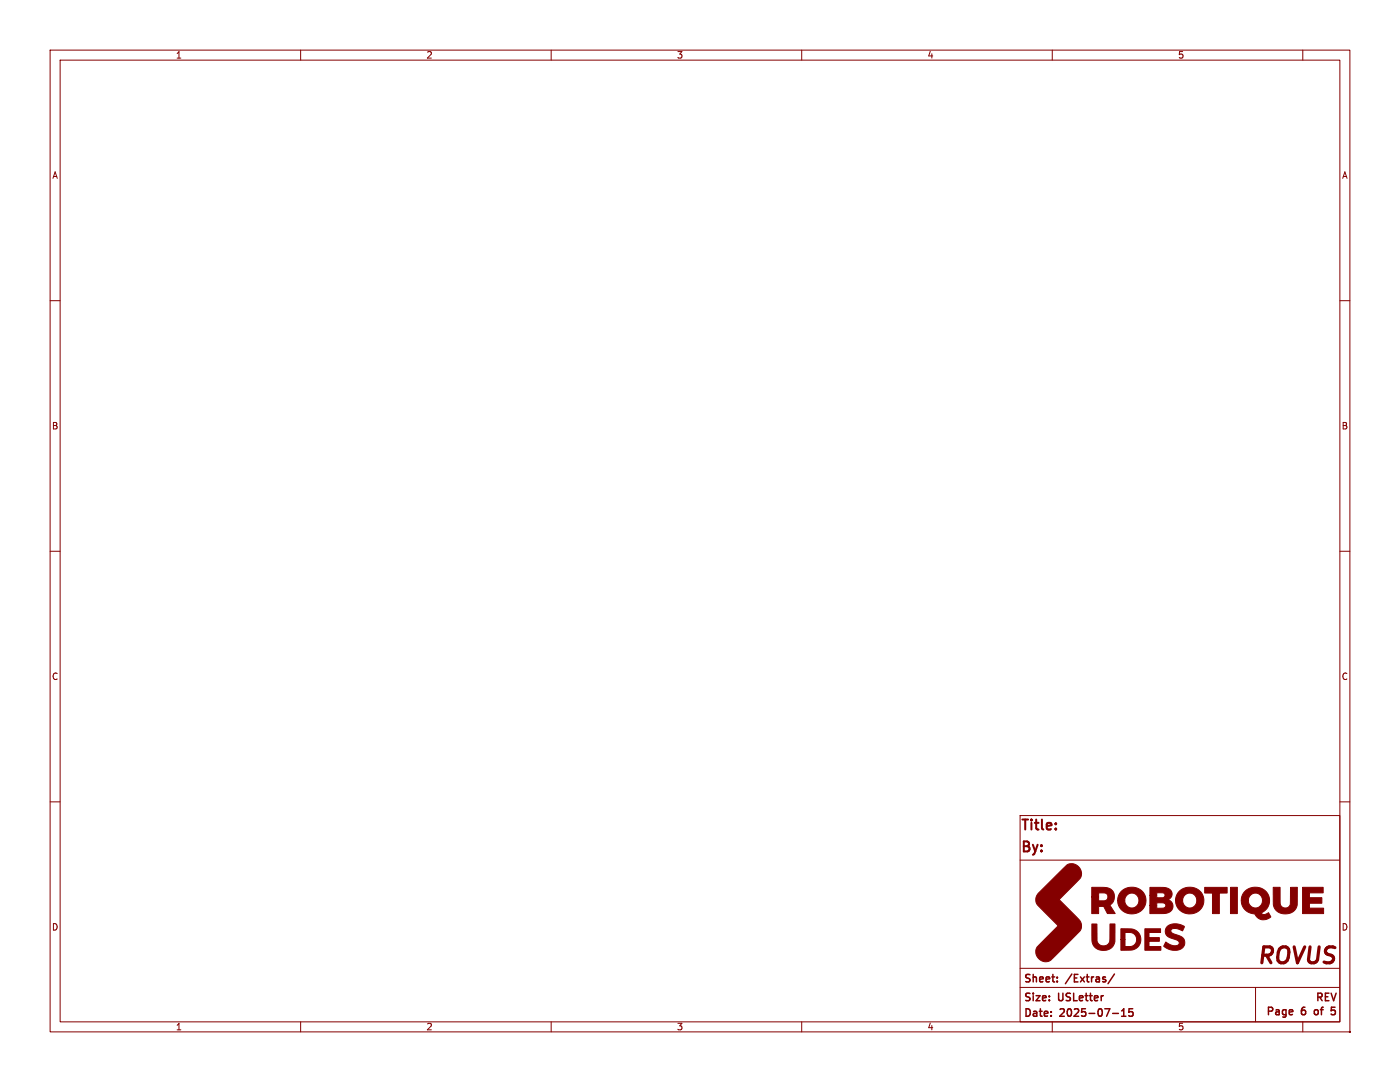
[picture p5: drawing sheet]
<svg xmlns="http://www.w3.org/2000/svg" width="279mm" height="216mm" viewBox="0 0 279 216" stroke-linecap="round" stroke-linejoin="round" font-family="sans-serif">
<g fill="none" stroke="#840000" stroke-width=".2">
<path d="M10 10h259.4v195.9h-259.4zM12 12h255.4v191.9h-255.4zM60 10v2M110 10v2M160 10v2M210 10v2M260 10v2M10 60h2M267.4 60h2M10 110h2M267.4 110h2M10 160h2"/>
<path d="M203.6 162.7h63.8v41.2h-63.8zM203.6 171.6h63.7M267.4 160h2M203.6 197h63.7M203.6 193.2h63.7M250.6 197v6.9M60 203.9v2M110 203.9v2M160 203.9v2M210 203.9v2M260 203.9v2"/>
</g>
<path d="M222.4 194.4l-1.3 1.9M222.1 202.2h1.1M223.8 202.8h.9M223.8 201.7l.5-.4v1.5M226.1 201.3h-.8v.7l.2-.1h.5l.1 .2v.5l-.3 .2-.5-.2M265.6 202.3l.6 .2M266.4 201h-.7l-.1 .7 .6-.2" fill="none" stroke="#840000" stroke-width=".3"/>
<path d="M204 163.5h1.2M204.6 163.5v2M205.3 168.1l-.3-.2h-.7v2M205.8 163.5v.2M206.8 163.5v1.7M207.9 163.5v1.7" fill="none" stroke="#840000" stroke-width=".4"/>
<g fill="#840000" stroke="#840000" stroke-width=".2">
<path d="M207.3 178.1l4.1-4.1a4.6 4.6 0 0 1 2.1-1.6 1.99 1.99 0 0 1 2.2 1.3 1.99 1.99 0 0 1-.9 2.4l-3.4 3.4 3.4 3.4a2.07 2.07 0 0 1 .1 3.5l-3.2 3.2a8.1 8.1 0 0 1-2.7 2.3 1.98 1.98 0 0 1-2.2-1.3 1.98 1.98 0 0 1 .9-2.4l3.5-3.5-2.3-2.2a8 8 0 0 1-2.2-2.5 1.93 1.93 0 0 1 .6-1.9z"/>
<path d="M217.9 184.4h1v3.4a1.34 1.34 0 0 0 1.7 .9 1.34 1.34 0 0 0 .9-1.7v-2.6h1v3.5a2.34 2.34 0 0 1-2.4 1.7 2.34 2.34 0 0 1-2.2-2z"/>
<path d="M233 184.8a2.78 2.78 0 0 1 3.4 .2l-.4 .8a1.96 1.96 0 0 0-2.3-.3 .7 .7 0 0 0 .8 .9l.2 .1a1.66 1.66 0 0 1 1.7 2 2.47 2.47 0 0 1-3.5 .8l-.7-.5 .5-.8a2 2 0 0 0 2.6 .3 .86 .86 0 0 0-.9-.9l-.4-.1a1.45 1.45 0 0 1-1.3-.9 1.45 1.45 0 0 1 .3-1.6z"/>
<path d="M223.7 185.3h1a2.24 2.24 0 0 1 2.6 1.1 2.24 2.24 0 0 1-.4 2.8 3.1 3.1 0 0 1-2.2 .4h-1v-2.1h.8v1.4h.6a1.44 1.44 0 0 0 1.7-1.4 1.44 1.44 0 0 0-1.7-1.4h-.6v1.4h-.8z"/>
<path d="M228.5 185.3h3.1v.8h-2.3v1h2.1v.7h-2.1v1.1h2.4v.7h-3.2z"/>
<path d="M248.5 177.8a2.8 2.8 0 0 1 3.7-.3 2.8 2.8 0 0 1 .8 3.6l-.5 .6-.7 .4a.65 .65 0 0 0 .5 .5 .65 .65 0 0 0 .6-.3l.3-.2 .3 .6a.22 .22 0 0 1 .1 .3 .22 .22 0 0 1-.2 .2 1.95 1.95 0 0 1-3-.8 2.7 2.7 0 0 1-2.7-2.7h1.4a1.44 1.44 0 0 0 1.9 1.3 1.44 1.44 0 0 0 .7-2.2 1.44 1.44 0 0 0-2.3 0l-.3 .9h-1.4a2.46 2.46 0 0 1 .8-1.9z"/>
<path d="M223.9 177.8a2.87 2.87 0 0 1 3.1-.5 2.87 2.87 0 0 1 1.7 2.7 2.84 2.84 0 0 1-3 2.4 2.84 2.84 0 0 1-2.6-2.7h1.4a1.46 1.46 0 0 0 2 1.3 1.46 1.46 0 0 0 .4-2.4 1.41 1.41 0 0 0-1.6-.3 1.41 1.41 0 0 0-.8 1.4h-1.4a2.48 2.48 0 0 1 .8-1.9z"/>
<path d="M235.4 177.8a2.81 2.81 0 0 1 3.6-.3 2.81 2.81 0 0 1 .9 3.5 2.87 2.87 0 0 1-3.1 1.3 2.87 2.87 0 0 1-2.2-2.7h1.4a1.45 1.45 0 0 0 1.7 1.5 1.45 1.45 0 0 0 1.2-1.9 1.45 1.45 0 0 0-2-.9l-.6 .5-.3 .8h-1.4a2.41 2.41 0 0 1 .8-1.8z"/>
<path d="M254.1 177.1h1.4v1.6a2.87 2.87 0 0 0 .3 2.2 1.1 1.1 0 0 0 1.4 .1 1.1 1.1 0 0 0 .3-1.4v-2.5h1.4v3.2a2.16 2.16 0 0 1-2.8 2 2.37 2.37 0 0 1-2-2.9z"/>
<path d="M217.9 177.1h1.2a3.5 3.5 0 0 1 2.8 .5 2 2 0 0 1-.4 3l1.1 1.7h-1.6l-.7-1.4h-1v1.4h-1.4v-3.3h1.4v.8h.5a.88 .88 0 0 0 1.1-.3 .88 .88 0 0 0 0-1.1l-.5-.2h-1.1v.8h-1.4z"/>
<path d="M229.5 177.1h1.4a3.1 3.1 0 0 1 2.9 .7 1.17 1.17 0 0 1-.7 1.7 1.42 1.42 0 0 1 .9 1.7 1.42 1.42 0 0 1-1.6 1.1h-2.9v-1.6h1.4v.5h.8a.6 .6 0 0 0 .8-.2 .6 .6 0 0 0-.1-.8l-1.5-.1v.6h-1.4v-2.1h1.4v.5h1.2a.55 .55 0 0 0 .3-.7 .55 .55 0 0 0-.8-.3h-.7v.5h-1.4z"/>
<path d="M240.4 177.1h4.5v1.1h-1.6v4.1h-1.3v-4.1h-1.6z"/>
<path d="M245.6 177.1h1.3v5.2h-1.3z"/>
<path d="M260 177.1h4.1v1.1h-2.8v.9h2.5v1.1h-2.5v1h2.9v1.1h-4.2z"/>
<circle cx="269.4" cy="205.9" r=".01"/>
</g>
<text font-size="4.4" fill="#840000" x="250.2" y="193.2">ROVUS</text>
<g font-size="2.8" fill="#840000">
<text x="203.6" y="166.6">Title:</text>
<text x="203.6" y="171">By:</text>
</g>
<g font-size="2.1" fill="#840000">
<text x="204.2" y="196.4">Sheet:</text>
<text x="212.9" y="196.4">/Extras/</text>
<text x="204.2" y="200.2">Size:</text>
<text x="204.2" y="203.3">Date:</text>
<text x="211.3" y="200.2">USLetter</text>
<text x="211.7" y="203.3">2025-07-15</text>
<text x="252.4" y="203">Page</text>
<text x="259.6" y="203">6</text>
<text x="262.2" y="200.2">REV</text>
<text x="262.8" y="203">of</text>
<text x="266.8" y="203">5</text>
</g>
<g font-size="1.8" fill="#840000">
<text x="35" y="11.9">1</text>
<text x="85" y="11.9">2</text>
<text x="135" y="11.9">3</text>
<text x="185" y="11.9">4</text>
<text x="235" y="11.9">5</text>
<text x="10.3" y="35.9">A</text>
<text x="267.7" y="35.9">A</text>
<text x="10.3" y="85.9">B</text>
<text x="267.7" y="85.9">B</text>
<text x="10.3" y="135.9">C</text>
<text x="267.7" y="135.9">C</text>
<text x="10.3" y="185.9">D</text>
<text x="267.7" y="185.9">D</text>
<text x="35" y="205.8">1</text>
<text x="85" y="205.8">2</text>
<text x="135" y="205.8">3</text>
<text x="185" y="205.8">4</text>
<text x="235" y="205.8">5</text>
</g>
</svg>
